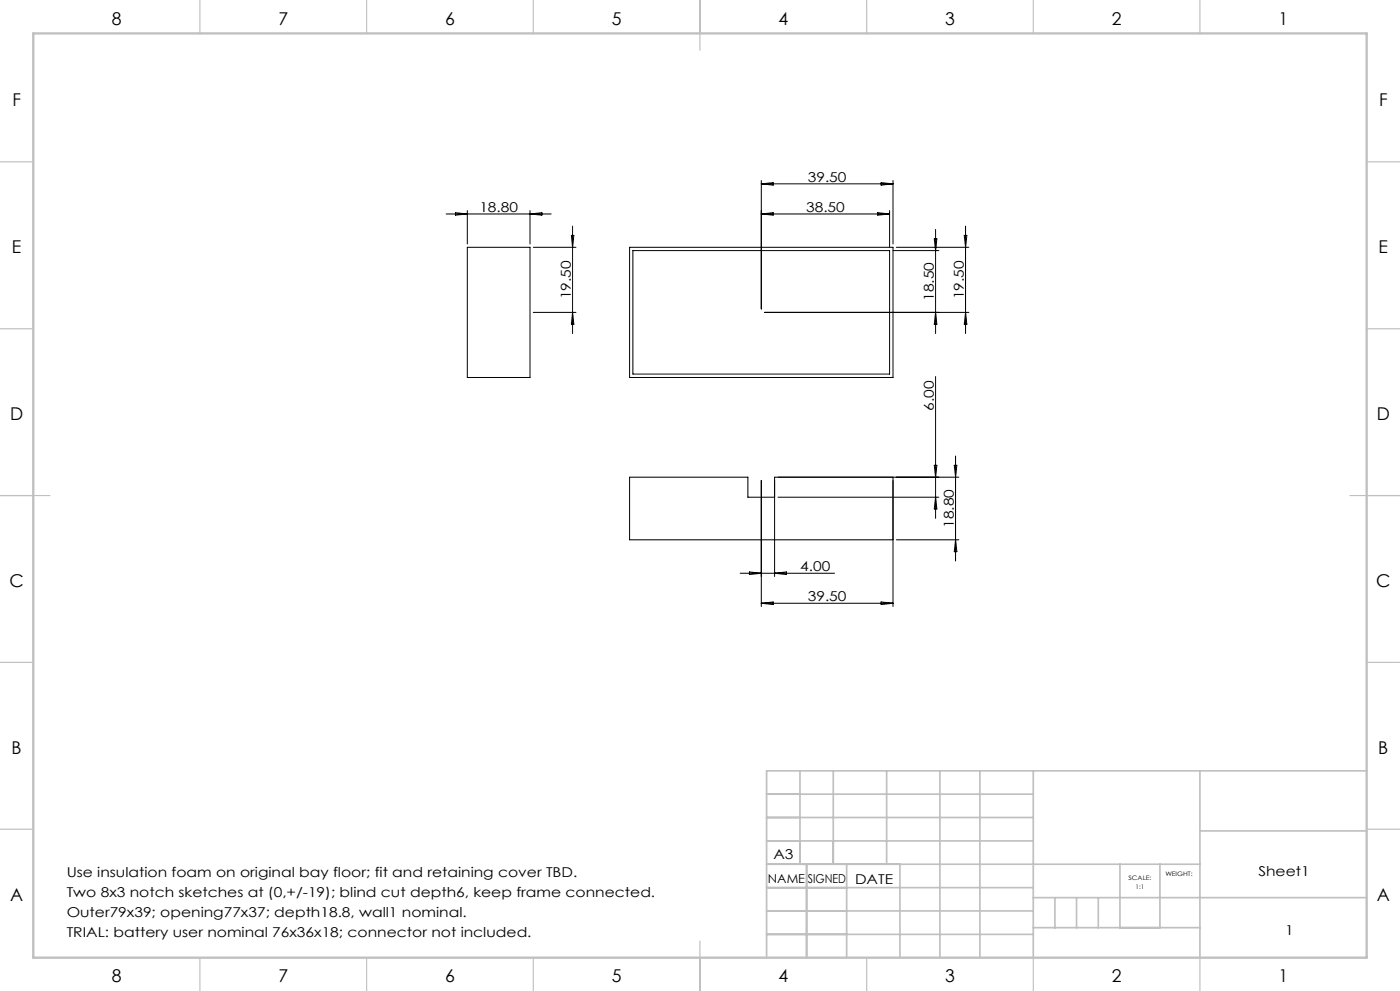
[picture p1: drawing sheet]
<svg xmlns="http://www.w3.org/2000/svg" width="420mm" height="297mm" viewBox="0 0 420 297" stroke-linecap="round" stroke-linejoin="round" font-family="sans-serif">
<g fill="none" stroke="#000" stroke-width=".3">
<path d="M228.4 54.1v38.5M228.4 55.1h39.5M228.4 55.1l3.6-.4v.8zM264.3 54.7l3.6 .4-3.6 .4zM267.9 54.1v19M133.8 64.1h31.5M136.6 63.7l3.6 .4-3.6 .4zM140.2 74.1h18.8v39h-18.8zM140.2 63.1v10M159 63.1v10M159 64.1l3.6-.4v.8zM160 74.1h12.8"/>
<path d="M171.4 70.6h.8l-.4 3.5zM171.8 67.8v32.2M188.9 74.1h79v39h-79zM189.9 75.1h77v37h-77zM228.4 64.1h38.5M228.4 64.1l3.6-.4v.8zM263.3 63.7l3.6 .4-3.6 .4zM266.9 63.1v11M267.9 75.1h13.8M268.9 74.1h21.8M280.3 71.6h.8l-.4 3.5zM280.7 68.8v31.2"/>
<path d="M289.3 70.6h.8l-.4 3.5zM289.7 67.8v32.2M160 93.6h12.8M171.8 93.6l.4 3.6h-.8zM229.4 93.6h61.3M280.7 93.6l.4 3.6h-.8zM289.7 93.6l.4 3.6h-.8zM280.7 112.9v42.5M280.3 139.4h.8l-.4 3.6zM286.3 139.4h.8l-.4 3.6zM286.7 136.7v31.4M228.4 144v37.8"/>
<path d="M232.4 149h-8v-6h-35.5v18.8h79M233.4 149h48.3M267.9 143v38.8M280.7 149l.4 3.5h-.8zM287.7 143h-55.3v29.8M222 171.8h28.4M224.8 171.4l3.6 .4-3.6 .4zM232.4 171.8l3.5-.4v.8zM268.9 161.8h18.8M286.7 161.8l.4 3.5h-.8zM228.4 180.8l3.6-.4v.8zM228.4 180.8h39.5"/>
<path d="M264.3 180.4l3.6 .4-3.6 .4z"/>
</g>
<g fill="none" stroke="#c0c0c0" stroke-width=".35">
<path d="M60 0v10M110 0v10M160 0v10M210 0v15M260 0v10M310 0v10M360 0v10M0 48.5h10M410 48.5h10M0 98.5h10M410 98.5h10M0 148.5h15"/>
<path d="M405 148.5h15M0 198.5h10M410 198.5h10M0 248.5h10M410 248.5h10M60 287v10M110 287v10M160 287v10M210 282v15M260 287v10M310 287v10M360 287v10"/>
</g>
<g fill="none" stroke="#c0c0c0" stroke-width=".5">
<path d="M230 238h80M240 231v28M250 231v28M266 231v28M282 231v56M294 231v56M310 231v56M360 231v56M410 231h-180v56M230 245h80M230 252h80M230 259h130"/>
<path d="M242 259v28M254 259v28M270 259v28M336 259v19M348 259v19M360 249h50M230 266h80M230 273h80M310 269h100M310 278h50M316.5 269v9M323 269v9"/>
<path d="M329.5 269v9M230 280h80"/>
</g>
<path d="M10 10h400v277h-400z" fill="none" stroke="#c0c0c0" stroke-width=".7"/>
<g font-size="5.3">
<text x="33.5" y="7.4">8</text>
<text x="83.5" y="7.4">7</text>
<text x="133.5" y="7.4">6</text>
<text x="183.5" y="7.4">5</text>
<text x="233.5" y="7.4">4</text>
<text x="283.5" y="7.4">3</text>
<text x="333.5" y="7.4">2</text>
<text x="383.5" y="7.4">1</text>
<text x="3.7" y="31.7">F</text>
<text x="413.7" y="31.7">F</text>
<text x="3.6" y="75.9">E</text>
<text x="413.6" y="75.9">E</text>
<text x="3" y="125.9">D</text>
<text x="413" y="125.9">D</text>
<text x="2.9" y="175.9">C</text>
<text x="412.9" y="175.9">C</text>
<text x="3.5" y="225.9">B</text>
<text x="413.5" y="225.9">B</text>
<text x="3" y="270.2">A</text>
<text x="413" y="270.2">A</text>
<text x="33.5" y="294.4">8</text>
<text x="83.5" y="294.4">7</text>
<text x="133.5" y="294.4">6</text>
<text x="183.5" y="294.4">5</text>
<text x="233.5" y="294.4">4</text>
<text x="283.5" y="294.4">3</text>
<text x="333.5" y="294.4">2</text>
<text x="383.5" y="294.4">1</text>
</g>
<g font-size="4.1">
<text x="242.3" y="54.5">39.50</text>
<text x="143.8" y="63.5">18.80</text>
<text x="241.8" y="63.5">38.50</text>
<text x="171.2" y="89.7" transform="rotate(-90 171.2 89.7)">19.50</text>
<text x="289.1" y="89.7" transform="rotate(-90 289.1 89.7)">19.50</text>
<text x="280.1" y="90.2" transform="rotate(-90 280.1 90.2)">18.50</text>
<text x="280.1" y="123.2" transform="rotate(-90 280.1 123.2)">6.00</text>
<text x="286.1" y="158.2" transform="rotate(-90 286.1 158.2)">18.80</text>
<text x="240" y="171.2">4.00</text>
<text x="242.3" y="180.2">39.50</text>
<text x="232" y="257.5">A3</text>
<text x="20" y="263">Use insulation foam on original bay floor; fit and retaining cover TBD.</text>
<text x="377.5" y="262.5">Sheet1</text>
<text x="20" y="269">Two 8x3 notch sketches at (0,+/-19); blind cut depth6, keep frame connected.</text>
<text x="256.5" y="264.9">DATE</text>
<text x="20" y="275">Outer79x39; opening77x37; depth18.8, wall1 nominal.</text>
<text x="20" y="281">TRIAL: battery user nominal 76x36x18; connector not included.</text>
<text x="385.5" y="280.3">1</text>
</g>
<g font-size="3.7">
<text x="230.4" y="264.5">NAME</text>
<text x="242.4" y="264.5">SIGNED</text>
</g>
<g font-size="1.8">
<text x="338.6" y="263.8">SCALE:</text>
<text x="349.6" y="262.5">WEIGHT:</text>
<text x="340.7" y="266.3">1:1</text>
</g>
</svg>
